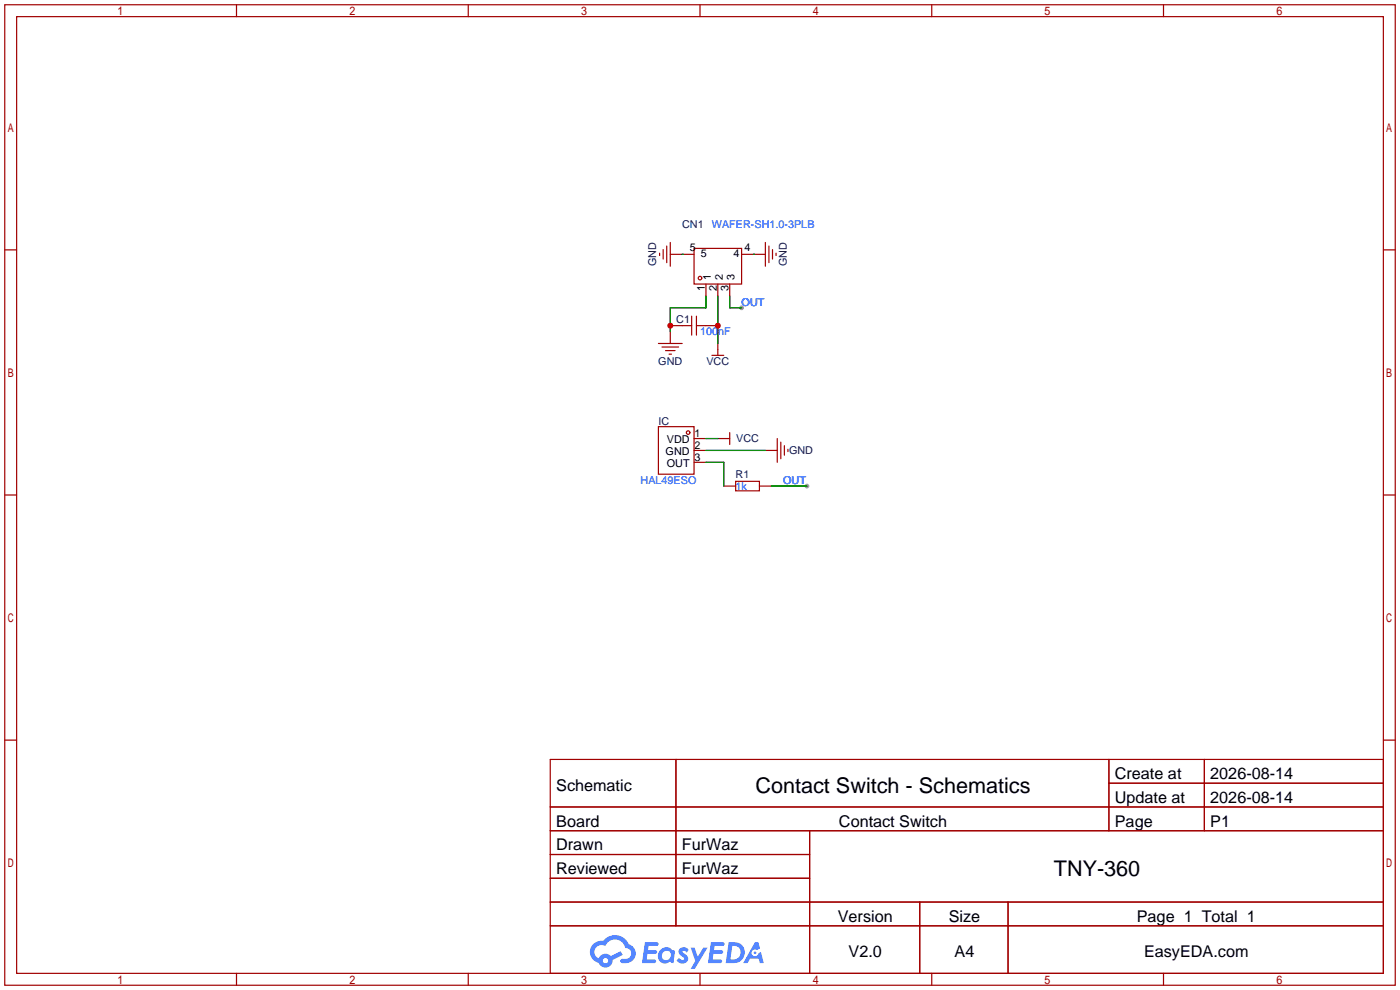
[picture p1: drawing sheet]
<svg xmlns="http://www.w3.org/2000/svg" width="299mm" height="212mm" viewBox="0 0 299 212" stroke-linecap="round" stroke-linejoin="round" font-family="sans-serif">
<g fill="#999">
<circle cx="158.5" cy="65.8" r=".51"/>
<circle cx="172.5" cy="103.9" r=".51"/>
</g>
<g fill="none" stroke="#a10000" stroke-width=".25">
<path d="M1 1h297.2v209.6h-297.2zM3.6 3.6h292.1v204.4h-292.1zM50.5 1v2.6M100.1 1v2.6M149.6 1v2.6M199.1 1v2.6M248.7 1v2.6M1 53.4h2.6M295.7 53.4h2.5M1 105.8h2.6M295.7 105.8h2.5M1 158.2h2.6"/>
<path d="M295.7 158.2h2.5M117.6 162.3h178.1v45.7h-178.1zM117.6 172.5h178.1M117.6 177.5h178.1M144.5 162.3v35.6M173 177.5v30.5M237 162.3v15.2M237 167.4h58.7M257.4 162.3v15.2M117.6 182.6h55.4M117.6 192.8h178.1M117.6 187.7h55.4"/>
<path d="M117.6 197.9h178.1M196.6 192.8v15.2M215.4 192.8v15.2M50.5 208v2.6M100.1 208v2.6M149.6 208v2.6M199.1 208v2.6M248.7 208v2.6"/>
</g>
<g fill="#5487ff">
<path d="M145.3 202.7a1.3 1.3 0 0 1 1.9 .3l-.4 .6a.54 .54 0 0 0-.9-.2l.1 .2a1.34 1.34 0 0 1 .9 1.8 1.47 1.47 0 0 1-2.3-.1l.5-.6 .8 .5a.31 .31 0 0 0 .4-.3 .31 .31 0 0 0-.3-.4 1.12 1.12 0 0 1-.7-1.8z"/>
<path d="M147.6 202.5h.9l.6 2 1.2-2h.9l-2.7 4.6h-.9l1-1.7z"/>
<path d="M137.8 201.4h1.7a1.31 1.31 0 0 1 1.2 .2 .4 .4 0 0 1-.3 .5l-1.8 .1-.1 .9h1.6a.4 .4 0 0 1 .4 .4 .4 .4 0 0 1-.5 .4h-1.6l-.2 1.2h1.4a.46 .46 0 0 1 .5 0 .46 .46 0 0 1 .1 .5l-.4 .2h-2.6z"/>
<path d="M151.9 201.4h1.7a1.32 1.32 0 0 1 1.2 .2 .39 .39 0 0 1-.3 .5l-1.8 .1-.1 .9h1.6a.4 .4 0 0 1 .4 .4 .4 .4 0 0 1-.4 .4h-1.7l-.2 1.2h1.4a.46 .46 0 0 1 .5 0 .46 .46 0 0 1 .1 .5l-.4 .2h-2.6z"/>
<path d="M161.3 201.4h.8l.3 1.3-.6 .4a.75 .75 0 0 0-1.1 .3 .75 .75 0 0 0 .5 1 .75 .75 0 0 0 .9-.7l.5-.2 .6 2.3h-.8l-.3-.9h-1.8l-.5 .9h-1z"/>
<path d="M155.7 201.4l-.6 4.4h1.5a2.27 2.27 0 0 0 2.6-2.2 2.27 2.27 0 0 0-2.7-2.2zM156.5 202.1a1.5 1.5 0 0 1 1.8 1.6 1.5 1.5 0 0 1-1.9 1.4h-.3z"/>
<path d="M141.2 203a1.6 1.6 0 0 0-.3 2.3 1.6 1.6 0 0 0 2.3 .2l.7 .3 .3-2.4-.1-.3-.5-.1a1.58 1.58 0 0 0-2.4 0zM141.8 203.5a.98 .98 0 0 1 1.6 .4 .98 .98 0 0 1-1.1 1.3 .94 .94 0 0 1-.9-.7 .94 .94 0 0 1 .4-1z"/>
<path d="M126.8 201.8a2.37 2.37 0 0 0 1.1 4 1.54 1.54 0 0 0 1.8 1 1.54 1.54 0 0 0 1.2-1.6l2.2-1.1-.5-.8-2 1a1.57 1.57 0 0 0-2.7 .5 1.5 1.5 0 0 1-.7-2.1 1.5 1.5 0 0 1 2.2-.5 2.23 2.23 0 0 1 2.3-1.4 2.23 2.23 0 0 1 2 1.8 1.16 1.16 0 0 1 1.2 1.1 1.16 1.16 0 0 1-1.1 1.2h-.7a.47 .47 0 0 0-.5 .4 .47 .47 0 0 0 .4 .5 2.17 2.17 0 0 0 2.5-.9 2.17 2.17 0 0 0-.3-2.7l-.8-.4a3.2 3.2 0 0 0-5.5-.7l-1.1 .1zM128.8 205.3a.6 .6 0 0 1 1.2 0 .6 .6 0 0 1-1.2 0z"/>
<circle cx="161.4" cy="203.6" r=".28"/>
</g>
<g fill="none" stroke="#a10000" stroke-width=".25">
<path d="M141 54.1v.5M141.7 53.3v2.1M142.5 52.6v3.5M143.3 51.8v5.1M143.3 54.4h5M148.3 53.1h10.2v7.6h-10.2zM158.5 54.4h5.1M163.6 51.8v5.1M164.3 52.6v3.5M165.1 53.3v2.1M165.9 54.1v.5M140.7 73.4h5.1"/>
<path d="M141.5 74.2h3.5M142.2 74.9h2.1M143 75.7h.5M143.3 70.9v2.5M143.3 69.6h4.5M147.8 67.6v4M148.8 69.6h4.6M148.8 67.6v4M150.9 60.7v2.5M152.1 75.9h2.6M153.4 60.7v2.5M153.4 73.4v2.5"/>
<path d="M156 60.7v2.5M140.7 91.2h7.6v10.1h-7.6zM148.3 93.7h2.6M148.3 96.3h2.6M148.3 98.8h2.6M153.4 93.7h2.6M156 92.5v2.5M163.6 96.3h2.5M166.1 93.7v5.1M166.9 94.5v3.5M167.6 95.2v2.1M168.4 96v.5"/>
<path d="M154.7 103.9h2.5M157.2 102.9h5.1v2h-5.1zM162.3 103.9h2.5"/>
<circle cx="149.6" cy="59.4" r=".38"/>
<circle cx="147.1" cy="92.5" r=".38"/>
</g>
<path d="M145.8 54.4h.1M161 54.4h.1M150.9 63.2v2.6h-7.6v5.1M153.4 63.2v10.2M156 63.2v2.6h2.5M150.9 96.3h12.7M150.9 93.7h2.5M150.9 98.8h3.8v5.1M164.8 103.9h7.7" fill="none" stroke="#008700" stroke-width=".25"/>
<g fill="#c00">
<circle cx="153.4" cy="69.6" r=".63"/>
<circle cx="143.3" cy="69.6" r=".63"/>
</g>
<g font-size="4.6">
<text x="161.5" y="169.4">Contact Switch - Schematics</text>
<text x="225.2" y="187.2">TNY-360</text>
</g>
<g font-size="3.5">
<text x="238.3" y="166.5">Create at</text>
<text x="258.7" y="166.5">2026-08-14</text>
<text x="118.9" y="169.1">Schematic</text>
<text x="238.3" y="171.6">Update at</text>
<text x="258.7" y="171.6">2026-08-14</text>
<text x="118.9" y="176.7">Board</text>
<text x="179.3" y="176.7">Contact Switch</text>
<text x="238.3" y="176.7">Page</text>
<text x="258.7" y="176.7">P1</text>
<text x="118.9" y="181.8">Drawn</text>
<text x="145.7" y="181.8">FurWaz</text>
<text x="118.9" y="186.8">Reviewed</text>
<text x="145.7" y="186.8">FurWaz</text>
<text x="179.1" y="197">Version</text>
<text x="202.8" y="197">Size</text>
<text x="243" y="197">Page 1 Total 1</text>
<text x="181.4" y="204.6">V2.0</text>
<text x="204" y="204.6">A4</text>
<text x="244.5" y="204.6">EasyEDA.com</text>
</g>
<g font-size="2.3" fill="#000080">
<text x="145.8" y="48.8">CN1</text>
<text x="140.3" y="56.9" transform="rotate(-90 140.3 56.9)">GND</text>
<text x="168.2" y="56.9" transform="rotate(-90 168.2 56.9)">GND</text>
<text x="144.5" y="69.1">C1</text>
<text x="140.7" y="78">GND</text>
<text x="151" y="78">VCC</text>
<text x="140.7" y="90.7">IC</text>
<text x="157.3" y="94.5">VCC</text>
<text x="168.6" y="97.1">GND</text>
<text x="157.2" y="102.2">R1</text>
</g>
<g font-size="2.3">
<text x="147.4" y="53.6">5</text>
<text x="159.1" y="53.6">4</text>
<text x="149.8" y="54.9">5</text>
<text x="151.9" y="59.8" transform="rotate(-90 151.9 59.8)">1</text>
<text x="154.5" y="59.8" transform="rotate(-90 154.5 59.8)">2</text>
<text x="156.8" y="54.9">4</text>
<text x="157" y="59.8" transform="rotate(-90 157 59.8)">3</text>
<text x="150.6" y="62.1" transform="rotate(-90 150.6 62.1)">1</text>
<text x="153.2" y="62.1" transform="rotate(-90 153.2 62.1)">2</text>
<text x="155.7" y="62.1" transform="rotate(-90 155.7 62.1)">3</text>
<text x="142.5" y="94.8">VDD</text>
<text x="148.5" y="93.5">1</text>
<text x="142.3" y="97.3">GND</text>
<text x="142.5" y="99.8">OUT</text>
<text x="148.5" y="96">2</text>
<text x="148.5" y="98.6">3</text>
</g>
<g font-size="2.3" fill="#00f">
<text x="152.1" y="48.8">WAFER-SH1.0-3PLB</text>
<text x="158.5" y="65.3">OUT</text>
<text x="149.6" y="71.7">100nF</text>
<text x="136.9" y="103.4">HAL49ESO</text>
<text x="157.2" y="104.7">1k</text>
<text x="167.4" y="103.4">OUT</text>
</g>
</svg>
